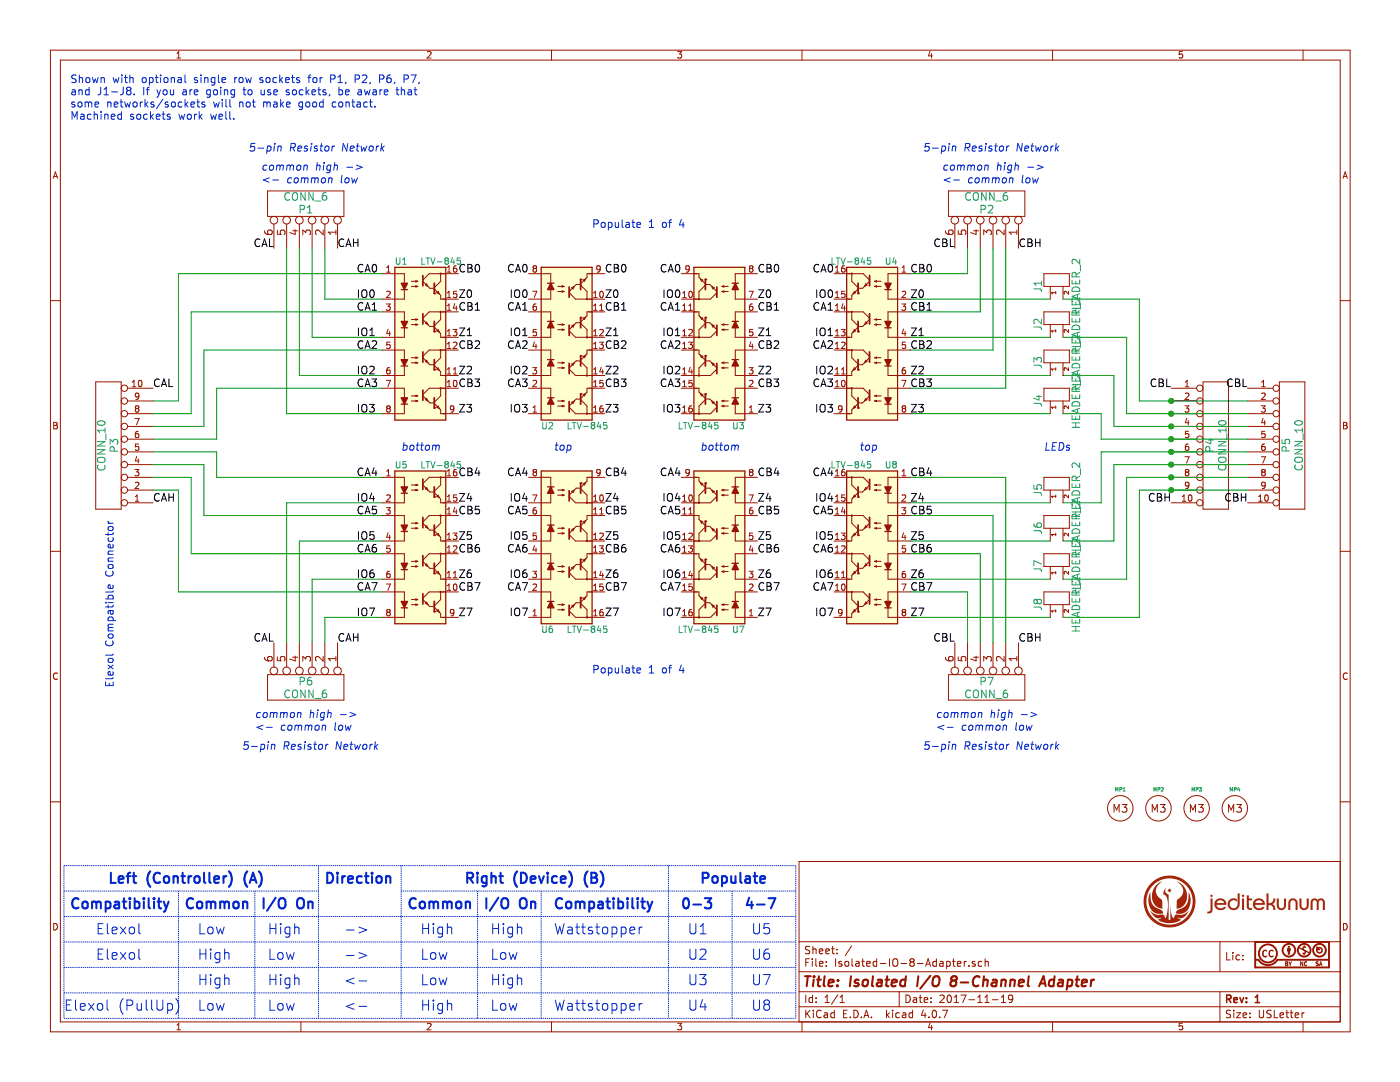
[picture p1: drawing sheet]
EESchema Schematic File Version 2
LIBS:power
LIBS:device
LIBS:transistors
LIBS:conn
LIBS:linear
LIBS:regul
LIBS:74xx
LIBS:cmos4000
LIBS:adc-dac
LIBS:memory
LIBS:xilinx
LIBS:microcontrollers
LIBS:dsp
LIBS:microchip
LIBS:analog_switches
LIBS:motorola
LIBS:texas
LIBS:intel
LIBS:audio
LIBS:interface
LIBS:digital-audio
LIBS:philips
LIBS:display
LIBS:cypress
LIBS:siliconi
LIBS:opto
LIBS:atmel
LIBS:contrib
LIBS:valves
LIBS:w_analog
LIBS:w_connectors
LIBS:w_device
LIBS:w_logic
LIBS:w_memory
LIBS:w_microcontrollers
LIBS:w_opto
LIBS:w_relay
LIBS:w_rtx
LIBS:w_transistor
LIBS:w_vacuum
LIBS:analog
LIBS:cap_smd_extra
LIBS:cap_smd
LIBS:connect
LIBS:datastorage
LIBS:devices
LIBS:electromechanical
LIBS:inductors
LIBS:logic
LIBS:mem
LIBS:microcontroller
LIBS:res_smd_extra
LIBS:res_smd
LIBS:RoboPlatform
LIBS:sensors
LIBS:systems
LIBS:teensy
LIBS:Isolated-IO-8-Adapter-cache
EELAYER 25 0
EELAYER END
$Descr USLetter 11000 8500
encoding utf-8
Sheet 1 1
Title "Isolated I/O 8-Channel Adapter"
Date "2017-11-19"
Rev "1"
Comp ""
Comment1 ""
Comment2 ""
Comment3 ""
Comment4 ""
$EndDescr
Text Label 4150 2350 2    60   ~ 0
IO0
Text Label 6550 2350 2    60   ~ 0
IO0
Text Label 4150 2650 2    60   ~ 0
IO1
Text Label 4150 2950 2    60   ~ 0
IO2
Text Label 4150 3250 2    60   ~ 0
IO3
Text Label 6550 2650 2    60   ~ 0
IO1
Text Label 6550 2950 2    60   ~ 0
IO2
Text Label 6550 3250 2    60   ~ 0
IO3
Text Label 4150 2750 2    60   ~ 0
CA2
Text Label 4150 3050 2    60   ~ 0
CA3
Text Label 4150 2450 2    60   ~ 0
CA1
Text Label 4150 2150 2    60   ~ 0
CA0
Text Label 6550 2150 2    60   ~ 0
CA0
Text Label 6550 2450 2    60   ~ 0
CA1
Text Label 6550 2750 2    60   ~ 0
CA2
Text Label 6550 3050 2    60   ~ 0
CA3
Text Label 4150 3750 2    60   ~ 0
CA4
Text Label 4150 4050 2    60   ~ 0
CA5
Text Label 4150 4350 2    60   ~ 0
CA6
Text Label 4150 4650 2    60   ~ 0
CA7
Text Label 4150 3950 2    60   ~ 0
IO4
Text Label 4150 4250 2    60   ~ 0
IO5
Text Label 4150 4550 2    60   ~ 0
IO6
Text Label 4150 4850 2    60   ~ 0
IO7
Text Label 6550 3950 2    60   ~ 0
IO4
Text Label 6550 3750 2    60   ~ 0
CA4
Text Label 6550 4050 2    60   ~ 0
CA5
Text Label 6550 4250 2    60   ~ 0
IO5
Text Label 6550 4350 2    60   ~ 0
CA6
Text Label 6550 4550 2    60   ~ 0
IO6
Text Label 6550 4650 2    60   ~ 0
CA7
Text Label 6550 4850 2    60   ~ 0
IO7
Text Label 7150 2350 0    60   ~ 0
Z0
Text Label 7150 2150 0    60   ~ 0
CB0
Text Label 7150 2450 0    60   ~ 0
CB1
Text Label 7150 2650 0    60   ~ 0
Z1
Text Label 7150 2950 0    60   ~ 0
Z2
Text Label 7150 3250 0    60   ~ 0
Z3
Text Label 7150 2750 0    60   ~ 0
CB2
Text Label 7150 3050 0    60   ~ 0
CB3
Text Label 4750 2150 0    60   ~ 0
CB0
Text Label 4750 2350 0    60   ~ 0
Z0
Text Label 4750 2450 0    60   ~ 0
CB1
Text Label 4750 2650 0    60   ~ 0
Z1
Text Label 4750 2750 0    60   ~ 0
CB2
Text Label 4750 2950 0    60   ~ 0
Z2
Text Label 4750 3050 0    60   ~ 0
CB3
Text Label 4750 3250 0    60   ~ 0
Z3
Text Label 7150 3950 0    60   ~ 0
Z4
Text Label 7150 4250 0    60   ~ 0
Z5
Text Label 7150 4550 0    60   ~ 0
Z6
Text Label 7150 4850 0    60   ~ 0
Z7
Text Label 7150 3750 0    60   ~ 0
CB4
Text Label 7150 4050 0    60   ~ 0
CB5
Text Label 7150 4350 0    60   ~ 0
CB6
Text Label 7150 4650 0    60   ~ 0
CB7
Text Label 4750 3750 0    60   ~ 0
CB4
Text Label 4750 3950 0    60   ~ 0
Z4
Text Label 4750 4050 0    60   ~ 0
CB5
Text Label 4750 4250 0    60   ~ 0
Z5
Text Label 4750 4350 0    60   ~ 0
CB6
Text Label 4750 4550 0    60   ~ 0
Z6
Text Label 4750 4650 0    60   ~ 0
CB7
Text Label 4750 4850 0    60   ~ 0
Z7
$Comp
L CONN_10 P3
U 1 1
P 850 3500
F 0 "P3" V 800 3500 60  0000 C CNN
F 1 "CONN_10" V 900 3500 60  0000 C CNN
F 2 "w_conn_strip:vasch_strip_5x2" H 850 3500 60  0001 C CNN
F 3 "" H 850 3500 60  0001 C CNN
	1    850  3500
	-1   0    0    1   
$EndComp
Text Label 2800 2350 0    60   ~ 0
IO0
Text Label 2800 2650 0    60   ~ 0
IO1
Text Label 2800 2950 0    60   ~ 0
IO2
Text Label 2800 3250 0    60   ~ 0
IO3
Text Label 2800 2750 0    60   ~ 0
CA2
Text Label 2800 3050 0    60   ~ 0
CA3
Text Label 2800 2450 0    60   ~ 0
CA1
Text Label 2800 2150 0    60   ~ 0
CA0
Text Label 2800 3750 0    60   ~ 0
CA4
Text Label 2800 4050 0    60   ~ 0
CA5
Text Label 2800 4350 0    60   ~ 0
CA6
Text Label 2800 4650 0    60   ~ 0
CA7
Text Label 2800 3950 0    60   ~ 0
IO4
Text Label 2800 4250 0    60   ~ 0
IO5
Text Label 2800 4550 0    60   ~ 0
IO6
Text Label 2800 4850 0    60   ~ 0
IO7
Text Label 3600 2150 0    60   ~ 0
CB0
Text Label 3600 2350 0    60   ~ 0
Z0
Text Label 3600 2450 0    60   ~ 0
CB1
Text Label 3600 2650 0    60   ~ 0
Z1
Text Label 3600 2750 0    60   ~ 0
CB2
Text Label 3600 2950 0    60   ~ 0
Z2
Text Label 3600 3050 0    60   ~ 0
CB3
Text Label 3600 3250 0    60   ~ 0
Z3
Text Label 3600 3750 0    60   ~ 0
CB4
Text Label 3600 3950 0    60   ~ 0
Z4
Text Label 3600 4050 0    60   ~ 0
CB5
Text Label 3600 4250 0    60   ~ 0
Z5
Text Label 3600 4350 0    60   ~ 0
CB6
Text Label 3600 4550 0    60   ~ 0
Z6
Text Label 3600 4650 0    60   ~ 0
CB7
Text Label 3600 4850 0    60   ~ 0
Z7
Text Label 5350 2350 2    60   ~ 0
IO0
Text Label 5350 2650 2    60   ~ 0
IO1
Text Label 5350 2950 2    60   ~ 0
IO2
Text Label 5350 3250 2    60   ~ 0
IO3
Text Label 5350 2750 2    60   ~ 0
CA2
Text Label 5350 3050 2    60   ~ 0
CA3
Text Label 5350 2450 2    60   ~ 0
CA1
Text Label 5350 2150 2    60   ~ 0
CA0
Text Label 5950 2150 0    60   ~ 0
CB0
Text Label 5950 2350 0    60   ~ 0
Z0
Text Label 5950 2450 0    60   ~ 0
CB1
Text Label 5950 2650 0    60   ~ 0
Z1
Text Label 5950 2750 0    60   ~ 0
CB2
Text Label 5950 2950 0    60   ~ 0
Z2
Text Label 5950 3050 0    60   ~ 0
CB3
Text Label 5950 3250 0    60   ~ 0
Z3
Text Label 5350 3750 2    60   ~ 0
CA4
Text Label 5350 4050 2    60   ~ 0
CA5
Text Label 5350 4350 2    60   ~ 0
CA6
Text Label 5350 4650 2    60   ~ 0
CA7
Text Label 5350 3950 2    60   ~ 0
IO4
Text Label 5350 4250 2    60   ~ 0
IO5
Text Label 5350 4550 2    60   ~ 0
IO6
Text Label 5350 4850 2    60   ~ 0
IO7
Text Label 5950 3750 0    60   ~ 0
CB4
Text Label 5950 3950 0    60   ~ 0
Z4
Text Label 5950 4050 0    60   ~ 0
CB5
Text Label 5950 4250 0    60   ~ 0
Z5
Text Label 5950 4350 0    60   ~ 0
CB6
Text Label 5950 4550 0    60   ~ 0
Z6
Text Label 5950 4650 0    60   ~ 0
CB7
Text Label 5950 4850 0    60   ~ 0
Z7
$Comp
L CONN_6 P1
U 1 1
P 2400 1600
F 0 "P1" V 2350 1600 60  0000 C CNN
F 1 "CONN_6" V 2450 1600 60  0000 C CNN
F 2 "Socket_Strips:Socket_Strip_Straight_1x06_Pitch2.54mm" H 2400 1600 60  0001 C CNN
F 3 "" H 2400 1600 60  0001 C CNN
	1    2400 1600
	0    1    -1   0   
$EndComp
$Comp
L CONN_6 P6
U 1 1
P 2400 5400
F 0 "P6" V 2350 5400 60  0000 C CNN
F 1 "CONN_6" V 2450 5400 60  0000 C CNN
F 2 "Socket_Strips:Socket_Strip_Straight_1x06_Pitch2.54mm" H 2400 5400 60  0001 C CNN
F 3 "" H 2400 5400 60  0001 C CNN
	1    2400 5400
	0    1    1    0   
$EndComp
$Comp
L CONN_10 P5
U 1 1
P 10150 3500
F 0 "P5" V 10100 3500 60  0000 C CNN
F 1 "CONN_10" V 10200 3500 60  0000 C CNN
F 2 "w_conn_pt-1,5:pt_1,5-10-3,5-h" H 10150 3500 60  0001 C CNN
F 3 "" H 10150 3500 60  0001 C CNN
	1    10150 3500
	1    0    0    -1  
$EndComp
$Comp
L CONN_10 P4
U 1 1
P 9550 3500
F 0 "P4" V 9500 3500 60  0000 C CNN
F 1 "CONN_10" V 9600 3500 60  0000 C CNN
F 2 "0 My Pins:KF141V-10P" H 9550 3500 60  0001 C CNN
F 3 "" H 9550 3500 60  0001 C CNN
	1    9550 3500
	1    0    0    -1  
$EndComp
$Comp
L CONN_6 P2
U 1 1
P 7750 1600
F 0 "P2" V 7700 1600 60  0000 C CNN
F 1 "CONN_6" V 7800 1600 60  0000 C CNN
F 2 "Socket_Strips:Socket_Strip_Straight_1x06_Pitch2.54mm" H 7750 1600 60  0001 C CNN
F 3 "" H 7750 1600 60  0001 C CNN
	1    7750 1600
	0    1    -1   0   
$EndComp
$Comp
L CONN_6 P7
U 1 1
P 7750 5400
F 0 "P7" V 7700 5400 60  0000 C CNN
F 1 "CONN_6" V 7800 5400 60  0000 C CNN
F 2 "Socket_Strips:Socket_Strip_Straight_1x06_Pitch2.54mm" H 7750 5400 60  0001 C CNN
F 3 "" H 7750 5400 60  0001 C CNN
	1    7750 5400
	0    1    1    0   
$EndComp
$Comp
L MECH_NPTH_M3 MP1
U 1 1
P 8800 6350
F 0 "MP1" H 8800 6500 28  0000 C CNN
F 1 "MECH_NPTH_M3" H 8850 6550 60  0001 C CNN
F 2 "Mounting_Holes:MountingHole_3.2mm_M3" H 8700 6250 60  0001 C CNN
F 3 "" H 8800 6500 60  0000 C CNN
	1    8800 6350
	1    0    0    -1  
$EndComp
$Comp
L MECH_NPTH_M3 MP2
U 1 1
P 9100 6350
F 0 "MP2" H 9100 6500 28  0000 C CNN
F 1 "MECH_NPTH_M3" H 9150 6550 60  0001 C CNN
F 2 "Mounting_Holes:MountingHole_3.2mm_M3" H 9000 6250 60  0001 C CNN
F 3 "" H 9100 6500 60  0000 C CNN
	1    9100 6350
	1    0    0    -1  
$EndComp
$Comp
L MECH_NPTH_M3 MP3
U 1 1
P 9400 6350
F 0 "MP3" H 9400 6500 28  0000 C CNN
F 1 "MECH_NPTH_M3" H 9450 6550 60  0001 C CNN
F 2 "Mounting_Holes:MountingHole_3.2mm_M3" H 9300 6250 60  0001 C CNN
F 3 "" H 9400 6500 60  0000 C CNN
	1    9400 6350
	1    0    0    -1  
$EndComp
$Comp
L MECH_NPTH_M3 MP4
U 1 1
P 9700 6350
F 0 "MP4" H 9700 6500 28  0000 C CNN
F 1 "MECH_NPTH_M3" H 9750 6550 60  0001 C CNN
F 2 "Mounting_Holes:MountingHole_3.2mm_M3" H 9600 6250 60  0001 C CNN
F 3 "" H 9700 6500 60  0000 C CNN
	1    9700 6350
	1    0    0    -1  
$EndComp
Text Notes 850  6950 0    80   ~ 16
Left (Controller) (A)
Text Notes 3650 6950 0    80   ~ 16
Right (Device) (B)
Text Notes 2550 6950 0    80   ~ 16
Direction
Text Notes 1450 7150 0    80   ~ 16
Common
Text Notes 2100 7350 0    80   ~ 0
High
Text Notes 2700 7350 0    80   ~ 0
->
Text Notes 2700 7550 0    80   ~ 0
->
Text Notes 2100 7550 0    80   ~ 0
Low
Text Notes 3200 7150 0    80   ~ 16
Common
Text Notes 3300 7350 0    80   ~ 0
High
Text Notes 3300 7550 0    80   ~ 0
Low
Text Notes 2050 7150 0    80   ~ 16
I/O On
Text Notes 1550 7350 0    80   ~ 0
Low
Text Notes 1550 7550 0    80   ~ 0
High
Text Notes 5400 7350 0    80   ~ 0
U1
Text Notes 5900 7350 0    80   ~ 0
U5
Text Notes 5400 7550 0    80   ~ 0
U2
Text Notes 5900 7550 0    80   ~ 0
U6
Text Notes 3850 7350 0    80   ~ 0
High
Text Notes 3850 7550 0    80   ~ 0
Low
Text Notes 2700 7750 0    80   ~ 0
<-
Text Notes 2700 7950 0    80   ~ 0
<-
Text Notes 5400 7750 0    80   ~ 0
U3
Text Notes 5900 7750 0    80   ~ 0
U7
Text Notes 5400 7950 0    80   ~ 0
U4
Text Notes 5900 7950 0    80   ~ 0
U8
Text Notes 3300 7950 0    80   ~ 0
High
Text Notes 3850 7950 0    80   ~ 0
Low
Text Notes 3300 7750 0    80   ~ 0
Low
Text Notes 3850 7750 0    80   ~ 0
High
Text Notes 2100 7950 0    80   ~ 0
Low
Text Notes 1550 7950 0    80   ~ 0
Low
Text Notes 1550 7750 0    80   ~ 0
High
Text Notes 2100 7750 0    80   ~ 0
High
Text Notes 5350 7150 0    80   ~ 16
0-3
Text Notes 5850 7150 0    80   ~ 16
4-7
Text Notes 5500 6950 0    80   ~ 16
Populate
Text Notes 1950 1200 0    60   Italic 0
5-pin Resistor Network
Text Notes 2050 1350 0    60   Italic 0
common high ->
Text Notes 2050 1450 0    60   Italic 0
<- common low
Text Notes 2000 5650 0    60   Italic 0
common high ->
Text Notes 2000 5750 0    60   Italic 0
<- common low
Text Notes 7350 5650 0    60   Italic 0
common high ->
Text Notes 7350 5750 0    60   Italic 0
<- common low
Text Notes 7400 1450 0    60   Italic 0
<- common low
Text Notes 7400 1350 0    60   Italic 0
common high ->
Text Notes 3800 7150 0    80   ~ 16
I/O On
Text Label 1200 3050 0    60   ~ 0
CAL
Text Label 2150 1950 2    60   ~ 0
CAL
Text Label 1200 3950 0    60   ~ 0
CAH
Text Label 2650 1950 0    60   ~ 0
CAH
Text Label 2650 5050 0    60   ~ 0
CAH
Text Label 8000 1950 0    60   ~ 0
CBH
Text Label 7500 1950 2    60   ~ 0
CBL
Text Label 8000 5050 0    60   ~ 0
CBH
Text Label 7500 5050 2    60   ~ 0
CBL
Text Label 2150 5050 2    60   ~ 0
CAL
Text Notes 500  7950 0    80   ~ 0
Elexol (PullUp)
Text Notes 750  7350 0    80   ~ 0
Elexol
Text Notes 4350 7350 0    80   ~ 0
Wattstopper
Text Notes 4350 7950 0    80   ~ 0
Wattstopper
Wire Wire Line
	7150 2150 7600 2150
Wire Wire Line
	7600 2150 7600 1950
Wire Wire Line
	7150 2450 7700 2450
Wire Wire Line
	7700 2450 7700 1950
Wire Wire Line
	7150 2750 7800 2750
Wire Wire Line
	7800 2750 7800 1950
Wire Wire Line
	7150 3050 7900 3050
Wire Wire Line
	7900 3050 7900 1950
Wire Wire Line
	7150 4650 7600 4650
Wire Wire Line
	7600 4650 7600 5050
Wire Wire Line
	7700 5050 7700 4350
Wire Wire Line
	7700 4350 7150 4350
Wire Wire Line
	7800 5050 7800 4050
Wire Wire Line
	7800 4050 7150 4050
Wire Wire Line
	7900 5050 7900 3750
Wire Wire Line
	7900 3750 7150 3750
Wire Wire Line
	8950 3150 9800 3150
Wire Wire Line
	8950 2350 8950 3150
Wire Wire Line
	8850 3250 9800 3250
Wire Wire Line
	8850 3250 8850 2650
Wire Wire Line
	8750 3350 9800 3350
Wire Wire Line
	8750 3350 8750 2950
Wire Wire Line
	8650 3450 9800 3450
Wire Wire Line
	8650 3450 8650 3250
Wire Wire Line
	8650 3950 8650 3550
Wire Wire Line
	8650 3550 9800 3550
Wire Wire Line
	8750 4250 8750 3650
Wire Wire Line
	8750 3650 9800 3650
Wire Wire Line
	8850 4550 8850 3750
Wire Wire Line
	8850 3750 9800 3750
Wire Wire Line
	8950 4850 8950 3850
Wire Wire Line
	8950 3850 9800 3850
Connection ~ 9200 3850
Connection ~ 9200 3750
Connection ~ 9200 3650
Connection ~ 9200 3550
Connection ~ 9200 3450
Connection ~ 9200 3350
Connection ~ 9200 3250
Connection ~ 9200 3150
Wire Wire Line
	1200 3150 1400 3150
Wire Wire Line
	1200 3250 1500 3250
Wire Wire Line
	1200 3350 1600 3350
Wire Wire Line
	1200 3450 1700 3450
Wire Wire Line
	1200 3550 1700 3550
Wire Wire Line
	1200 3650 1600 3650
Wire Wire Line
	1200 3750 1500 3750
Wire Wire Line
	1200 3850 1400 3850
Wire Wire Line
	7150 2350 8250 2350
Wire Wire Line
	8350 2350 8950 2350
Wire Wire Line
	8850 2650 8350 2650
Wire Wire Line
	8250 2650 7150 2650
Wire Wire Line
	7150 2950 8250 2950
Wire Wire Line
	8750 2950 8350 2950
Wire Wire Line
	8650 3250 8350 3250
Wire Wire Line
	8250 3250 7150 3250
Wire Wire Line
	7150 4850 8250 4850
Wire Wire Line
	8350 4850 8950 4850
Wire Wire Line
	7150 4550 8250 4550
Wire Wire Line
	8350 4550 8850 4550
Wire Wire Line
	7150 4250 8250 4250
Wire Wire Line
	8350 4250 8750 4250
Wire Wire Line
	7150 3950 8250 3950
Wire Wire Line
	8350 3950 8650 3950
Wire Notes Line
	500  8000 6250 8000
Wire Notes Line
	3750 7000 3750 8000
Wire Notes Line
	2000 7000 2000 8000
Wire Wire Line
	2250 5050 2250 3950
Wire Wire Line
	2250 3950 3000 3950
Wire Wire Line
	1700 3550 1700 3750
Wire Wire Line
	1700 3750 3000 3750
Wire Wire Line
	1600 3650 1600 4050
Wire Wire Line
	1600 4050 3000 4050
Wire Wire Line
	1500 3750 1500 4350
Wire Wire Line
	1500 4350 3000 4350
Wire Wire Line
	2350 5050 2350 4250
Wire Wire Line
	2350 4250 3000 4250
Wire Wire Line
	2450 5050 2450 4550
Wire Wire Line
	2450 4550 3000 4550
Wire Notes Line
	500  7200 6250 7200
Wire Notes Line
	500  7400 6250 7400
Wire Notes Line
	500  7600 6250 7600
Wire Notes Line
	500  7800 6250 7800
Wire Wire Line
	2250 1950 2250 3250
Wire Wire Line
	2250 3250 3000 3250
Wire Wire Line
	3000 3050 1700 3050
Wire Wire Line
	1700 3050 1700 3450
Wire Wire Line
	2550 1950 2550 2350
Wire Wire Line
	2550 2350 3000 2350
Wire Wire Line
	2450 1950 2450 2650
Wire Wire Line
	2450 2650 3000 2650
Wire Wire Line
	2350 1950 2350 2950
Wire Wire Line
	2350 2950 3000 2950
Wire Wire Line
	1600 3350 1600 2750
Wire Wire Line
	1600 2750 3000 2750
Wire Wire Line
	1500 3250 1500 2450
Wire Wire Line
	1500 2450 3000 2450
Wire Wire Line
	1400 3150 1400 2150
Wire Wire Line
	1400 2150 3000 2150
Wire Notes Line
	500  7000 2500 7000
Wire Notes Line
	3150 7000 6250 7000
Text Notes 4350 7150 0    80   ~ 16
Compatibility
Text Notes 550  7150 0    80   ~ 16
Compatibility
Wire Notes Line
	1400 7000 1400 8000
Wire Notes Line
	4250 7000 4250 8000
Wire Notes Line
	5750 7000 5750 8000
Text Notes 750  7550 0    80   ~ 0
Elexol
Text Notes 900  5400 1    60   ~ 0
Elexol Compatible Connector
Text Label 9200 3050 2    60   ~ 0
CBL
Text Label 9800 3050 2    60   ~ 0
CBL
Text Label 9200 3950 2    60   ~ 0
CBH
Text Label 9800 3950 2    60   ~ 0
CBH
Wire Notes Line
	500  6800 6250 6800
Wire Notes Line
	6250 6800 6250 8000
Wire Notes Line
	5250 6800 5250 8000
Wire Notes Line
	3150 6800 3150 8000
Wire Notes Line
	2500 6800 2500 8000
Wire Notes Line
	500  6800 500  8000
Wire Wire Line
	2550 5050 2550 4850
Wire Wire Line
	2550 4850 3000 4850
Wire Wire Line
	1400 3850 1400 4650
Wire Wire Line
	1400 4650 3000 4650
Text Notes 4350 3550 0    60   Italic 0
top
Text Notes 6750 3550 0    60   Italic 0
top
Text Notes 5500 3550 0    60   Italic 0
bottom
Text Notes 3150 3550 0    60   Italic 0
bottom
$Comp
L HEADER_2 J1
U 1 1
P 8300 2250
F 0 "J1" H 8300 2400 60  0000 C CNN
F 1 "HEADER_2" H 8300 2100 60  0000 C CNN
F 2 "Socket_Strips:Socket_Strip_Straight_1x02_Pitch2.54mm" H 8300 2250 60  0001 C CNN
F 3 "" H 8300 2250 60  0000 C CNN
	1    8300 2250
	0    -1   -1   0   
$EndComp
$Comp
L HEADER_2 J2
U 1 1
P 8300 2550
F 0 "J2" H 8300 2700 60  0000 C CNN
F 1 "HEADER_2" H 8300 2400 60  0000 C CNN
F 2 "Socket_Strips:Socket_Strip_Straight_1x02_Pitch2.54mm" H 8300 2550 60  0001 C CNN
F 3 "" H 8300 2550 60  0000 C CNN
	1    8300 2550
	0    -1   -1   0   
$EndComp
$Comp
L HEADER_2 J3
U 1 1
P 8300 2850
F 0 "J3" H 8300 3000 60  0000 C CNN
F 1 "HEADER_2" H 8300 2700 60  0000 C CNN
F 2 "Socket_Strips:Socket_Strip_Straight_1x02_Pitch2.54mm" H 8300 2850 60  0001 C CNN
F 3 "" H 8300 2850 60  0000 C CNN
	1    8300 2850
	0    -1   -1   0   
$EndComp
$Comp
L HEADER_2 J4
U 1 1
P 8300 3150
F 0 "J4" H 8300 3300 60  0000 C CNN
F 1 "HEADER_2" H 8300 3000 60  0000 C CNN
F 2 "Socket_Strips:Socket_Strip_Straight_1x02_Pitch2.54mm" H 8300 3150 60  0001 C CNN
F 3 "" H 8300 3150 60  0000 C CNN
	1    8300 3150
	0    -1   -1   0   
$EndComp
$Comp
L HEADER_2 J5
U 1 1
P 8300 3850
F 0 "J5" H 8300 4000 60  0000 C CNN
F 1 "HEADER_2" H 8300 3700 60  0000 C CNN
F 2 "Socket_Strips:Socket_Strip_Straight_1x02_Pitch2.54mm" H 8300 3850 60  0001 C CNN
F 3 "" H 8300 3850 60  0000 C CNN
	1    8300 3850
	0    -1   -1   0   
$EndComp
$Comp
L HEADER_2 J6
U 1 1
P 8300 4150
F 0 "J6" H 8300 4300 60  0000 C CNN
F 1 "HEADER_2" H 8300 4000 60  0000 C CNN
F 2 "Socket_Strips:Socket_Strip_Straight_1x02_Pitch2.54mm" H 8300 4150 60  0001 C CNN
F 3 "" H 8300 4150 60  0000 C CNN
	1    8300 4150
	0    -1   -1   0   
$EndComp
$Comp
L HEADER_2 J7
U 1 1
P 8300 4450
F 0 "J7" H 8300 4600 60  0000 C CNN
F 1 "HEADER_2" H 8300 4300 60  0000 C CNN
F 2 "Socket_Strips:Socket_Strip_Straight_1x02_Pitch2.54mm" H 8300 4450 60  0001 C CNN
F 3 "" H 8300 4450 60  0000 C CNN
	1    8300 4450
	0    -1   -1   0   
$EndComp
$Comp
L HEADER_2 J8
U 1 1
P 8300 4750
F 0 "J8" H 8300 4900 60  0000 C CNN
F 1 "HEADER_2" H 8300 4600 60  0000 C CNN
F 2 "Socket_Strips:Socket_Strip_Straight_1x02_Pitch2.54mm" H 8300 4750 60  0001 C CNN
F 3 "" H 8300 4750 60  0000 C CNN
	1    8300 4750
	0    -1   -1   0   
$EndComp
Text Notes 8200 3550 0    60   Italic 0
LEDs
Text Notes 4650 1800 0    60   ~ 0
Populate 1 of 4
Text Notes 4650 5300 0    60   ~ 0
Populate 1 of 4
Text Notes 550  950  0    60   ~ 0
Shown with optional single row sockets for P1, P2, P6, P7,\nand J1-J8. If you are going to use sockets, be aware that\nsome networks/sockets will not make good contact.\nMachined sockets work well.
Text Notes 1900 5900 0    60   Italic 0
5-pin Resistor Network
Text Notes 7250 1200 0    60   Italic 0
5-pin Resistor Network
Text Notes 7250 5900 0    60   Italic 0
5-pin Resistor Network
$Comp
L LTV-845 U1
U 1 1
P 3300 2750
F 0 "U1" H 3100 3450 50  0000 L CNN
F 1 "LTV-845" H 3300 3450 50  0000 L CNN
F 2 "Housings_DIP:DIP-16_W7.62mm" H 3100 2150 50  0001 L CIN
F 3 "" H 3300 2650 50  0001 L CNN
	1    3300 2750
	1    0    0    -1  
$EndComp
$Comp
L LTV-845 U5
U 1 1
P 3300 4350
F 0 "U5" H 3100 5050 50  0000 L CNN
F 1 "LTV-845" H 3300 5050 50  0000 L CNN
F 2 "Housings_DIP:DIP-16_W7.62mm" H 3100 3750 50  0001 L CIN
F 3 "" H 3300 4250 50  0001 L CNN
	1    3300 4350
	1    0    0    -1  
$EndComp
$Comp
L LTV-845 U2
U 1 1
P 4450 2650
F 0 "U2" H 4250 3350 50  0000 L CNN
F 1 "LTV-845" H 4450 3350 50  0000 L CNN
F 2 "Housings_DIP:DIP-16_W7.62mm" H 4250 2050 50  0001 L CIN
F 3 "" H 4450 2550 50  0001 L CNN
	1    4450 2650
	1    0    0    1   
$EndComp
$Comp
L LTV-845 U6
U 1 1
P 4450 4250
F 0 "U6" H 4250 4950 50  0000 L CNN
F 1 "LTV-845" H 4450 4950 50  0000 L CNN
F 2 "Housings_DIP:DIP-16_W7.62mm" H 4250 3650 50  0001 L CIN
F 3 "" H 4450 4150 50  0001 L CNN
	1    4450 4250
	1    0    0    1   
$EndComp
$Comp
L LTV-845 U4
U 1 1
P 6850 2750
F 0 "U4" H 6650 3450 50  0000 L CNN
F 1 "LTV-845" H 6850 3450 50  0000 L CNN
F 2 "Housings_DIP:DIP-16_W7.62mm" H 6650 2150 50  0001 L CIN
F 3 "" H 6850 2650 50  0001 L CNN
	1    6850 2750
	-1   0    0    -1  
$EndComp
$Comp
L LTV-845 U3
U 1 1
P 5650 2650
F 0 "U3" H 5450 3350 50  0000 L CNN
F 1 "LTV-845" H 5650 3350 50  0000 L CNN
F 2 "Housings_DIP:DIP-16_W7.62mm" H 5450 2050 50  0001 L CIN
F 3 "" H 5650 2550 50  0001 L CNN
	1    5650 2650
	-1   0    0    1   
$EndComp
$Comp
L LTV-845 U8
U 1 1
P 6850 4350
F 0 "U8" H 6650 5050 50  0000 L CNN
F 1 "LTV-845" H 6850 5050 50  0000 L CNN
F 2 "Housings_DIP:DIP-16_W7.62mm" H 6650 3750 50  0001 L CIN
F 3 "" H 6850 4250 50  0001 L CNN
	1    6850 4350
	-1   0    0    -1  
$EndComp
$Comp
L LTV-845 U7
U 1 1
P 5650 4250
F 0 "U7" H 5450 4950 50  0000 L CNN
F 1 "LTV-845" H 5650 4950 50  0000 L CNN
F 2 "Housings_DIP:DIP-16_W7.62mm" H 5450 3650 50  0001 L CIN
F 3 "" H 5650 4150 50  0001 L CNN
	1    5650 4250
	-1   0    0    1   
$EndComp
$Comp
L CC-BY-NC-SA-icon LIC1
U 1 1
P 10150 7400
F 0 "LIC1" H 10160 7495 100 0001 C CNN
F 1 "CC-BY-NC-SA-icon" H 10135 7090 100 0001 C CNN
F 2 "w_logo:Logo_silk_CC-BY-NC-SA_10x3.6mm" H 10250 6950 100 0001 C CNN
F 3 "" H 10150 7180 100 0001 C CNN
	1    10150 7400
	1    0    0    -1  
$EndComp
$EndSCHEMATC
